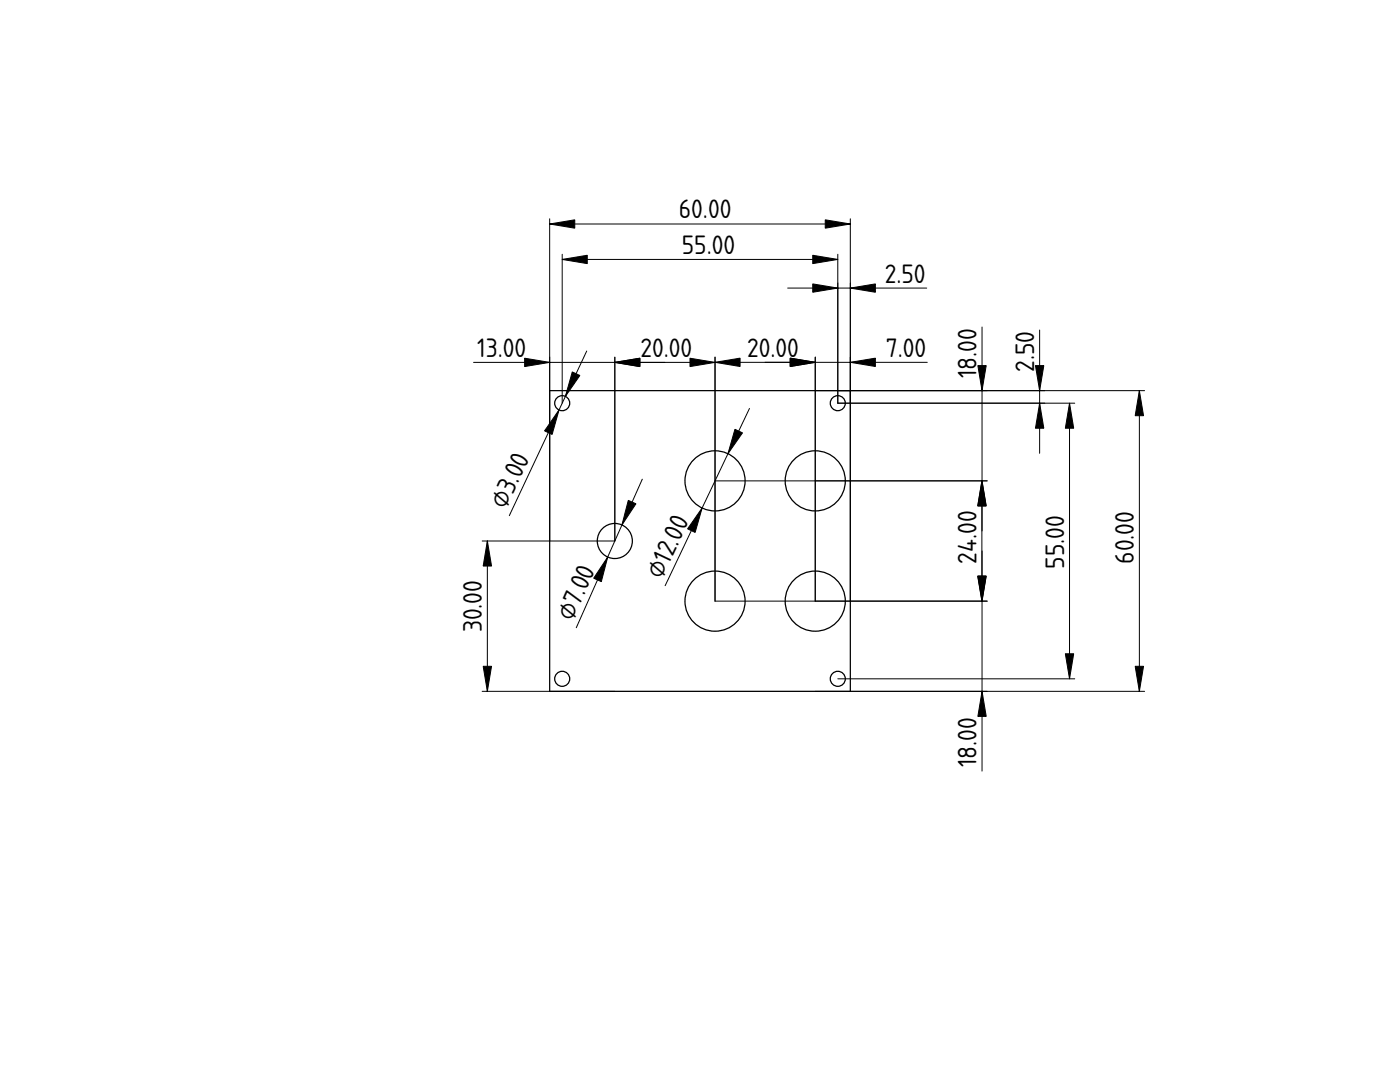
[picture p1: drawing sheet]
<svg xmlns="http://www.w3.org/2000/svg" width="279mm" height="216mm" viewBox="0 0 279 216" stroke-linecap="round" stroke-linejoin="round" font-family="sans-serif">
<path d="M139.7 107.9h.1" fill="none" stroke="#000" stroke-width=".2"/>
<g fill="#fff">
<circle cx="162.7" cy="120" r="6"/>
<circle cx="142.7" cy="96" r="6"/>
<circle cx="142.7" cy="120" r="6"/>
<circle cx="162.7" cy="96" r="6"/>
<circle cx="122.7" cy="108" r="3.5"/>
<circle cx="112.2" cy="135.5" r="1.5"/>
<circle cx="167.2" cy="80.5" r="1.5"/>
<circle cx="167.2" cy="135.5" r="1.5"/>
<circle cx="112.2" cy="80.5" r="1.5"/>
</g>
<g fill="none" stroke="#000" stroke-width=".25">
<path d="M109.7 77.9h60v60.1h-60z"/>
<circle cx="112.2" cy="80.5" r="1.5"/>
<circle cx="142.7" cy="96" r="6"/>
<circle cx="162.7" cy="96" r="6"/>
<circle cx="167.2" cy="80.5" r="1.5"/>
<circle cx="122.7" cy="108" r="3.5"/>
<circle cx="142.7" cy="120" r="6"/>
<circle cx="162.7" cy="120" r="6"/>
<circle cx="112.2" cy="135.5" r="1.5"/>
<circle cx="167.2" cy="135.5" r="1.5"/>
</g>
<g fill="none" stroke="#000" stroke-width=".2">
<path d="M109.7 44.7h60M109.7 43.7v64.2M112.2 51.8h55M112.2 50.7v29.7M157.2 57.5h27.7M167.2 50.7v29.7h47.3M169.7 43.7v76.3M117.1 70l-15.5 32.9M122.7 71.3v36.6h-26.5M142.7 71.3v48.7h54.3M162.7 77.9h65.7M162.7 71.3v48.7"/>
<path d="M185 72.3h-90.5M196 65.3v88.6M207.5 65.9v24.5M227.4 77.9v60.1M128.2 95.6l-13.2 29.7M142.7 95.9h54.3M149.6 81.5l-16.9 35.4M213.4 80.4v55.1M97.3 107.9v30.1M139.7 107.9h.1M96.2 138h26.5M162.7 138h65.7"/>
<path d="M167.2 135.5h47.3"/>
</g>
<g fill="#000" stroke="#000" stroke-width=".2">
<path d="M109.7 44.7l5-.8v1.6zM112.2 51.8l5-.9v1.7zM162.2 50.9l5 .9-5 .8zM162.2 56.6l5 .9-5 .8zM164.7 43.9l5 .8-5 .8zM169.7 57.5l5-.9v1.7zM104.7 71.5l5 .8-5 .8zM114.2 74.2l1.5 .7-2.9 4.2zM122.7 72.3l5-.8v1.6zM142.7 72.3l5-.8v1.6zM137.7 71.5l5 .8-5 .8zM157.7 71.5l5 .8-5 .8z"/>
<path d="M169.7 72.3l5-.8v1.6zM195.2 73h1.6l-.8 5zM206.6 73h1.7l-.8 5zM227.4 78l.8 5h-1.6zM111.6 81.8l-1.4 4.9-1.5-.7zM146.7 85.7l1.5 .7-2.9 4.1zM196 96l.8 5h-1.7zM196 96l.8 5h-1.6zM207.5 80.4l.8 5h-1.7zM213.4 80.4l.9 5h-1.7zM97.3 107.9l.8 5.1h-1.7zM121.3 111.1l-1.3 5-1.5-.7z"/>
<path d="M125.4 99.8l1.5 .7-2.8 4.3zM140.1 101.4l-1.4 4.8-1.5-.7zM195.1 114.9h1.7l-.8 5zM195.2 114.9h1.6l-.8 5zM96.4 132.9h1.7l-.8 5zM196 137.9l.8 5h-1.6zM212.6 130.4h1.7l-.9 5zM226.6 132.9h1.6l-.8 5z"/>
</g>
<g font-size="5">
<text x="135.5" y="43.6">60.00</text>
<text x="136.1" y="50.7">55.00</text>
<text x="176.6" y="56.4">2.50</text>
<text x="95.3" y="71.2">13.00</text>
<text x="127.8" y="71.2">20.00</text>
<text x="149.1" y="71.2">20.00</text>
<text x="176.8" y="71.2">7.00</text>
<text x="194.9" y="75.5" transform="rotate(-90 194.9 75.5)">18.00</text>
<text x="206.4" y="74.2" transform="rotate(-90 206.4 74.2)">2.50</text>
<text x="100.9" y="101.8" transform="rotate(-65 100.9 101.8)">⌀3.0</text>
<text x="194.9" y="112.5" transform="rotate(-90 194.9 112.5)">24.00</text>
<text x="212.3" y="113.5" transform="rotate(-90 212.3 113.5)">55.00</text>
<text x="226.3" y="112.5" transform="rotate(-90 226.3 112.5)">60.00</text>
<text x="132" y="115.7" transform="rotate(-65 132 115.7)">⌀12.0</text>
<text x="114.3" y="124.1" transform="rotate(-66 114.3 124.1)">⌀7.0</text>
<text x="96.2" y="126.2" transform="rotate(-90 96.2 126.2)">30.00</text>
<text x="194.9" y="153.1" transform="rotate(-90 194.9 153.1)">18.00</text>
</g>
</svg>
